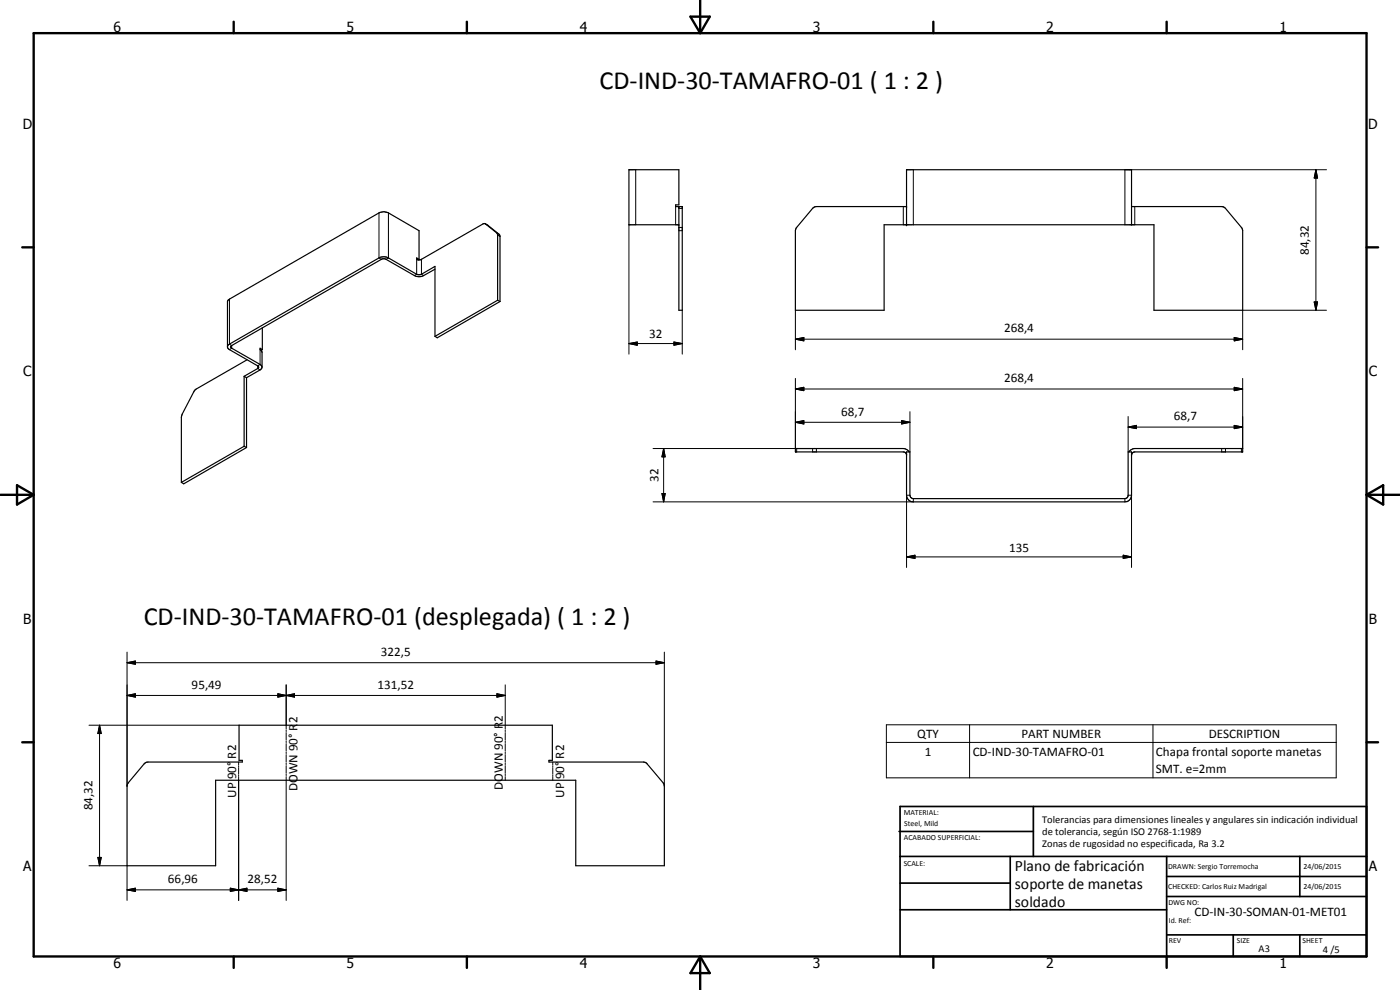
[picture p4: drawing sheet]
<svg xmlns="http://www.w3.org/2000/svg" width="420mm" height="297mm" viewBox="0 0 420 297" stroke-linecap="round" stroke-linejoin="round" font-family="sans-serif">
<g fill="none" stroke="#000" stroke-width=".35">
<path d="M125.8 77.8l-.8-.4v.4l.4 .2 1.1-.2 18.6-10.7h.5l3.7 3v20M125.8 77.8v-8.6l-9.2-5.3a3.1 3.1 0 0 0-2.9 0l-45.2 26.1-.2 .4v14l.6 .5 8.7 5.2-.3 .5-4 2.3M125.8 77.8l-.3 .2M145.6 67.1l4.2 3.2 .3 .7v19.5M203.7 62v31.1h1.1v-31.1h-2v-.5h.9v-10.6h-14.9v16.5h14.9M272.1 62h-27.1l-1 .4-4.9 5.8-.4 .8v24.1h26.6v-25.7h81v25.7h26.6v-24.1l-.3-.8-5-5.8-1-.4h-27M272.1 67.4v-16.5h67.5v16.5M78.7 98.3v6.6M130.5 80.8l-3.9 2.1h-1.7l-9-5.1-1.1-.2-45.5 26.3v.4l.2 .2 8.6 4.8 .5 .8M149.3 90.1l-18.8 10.8M149.3 90.1l.8 .4M150.1 90.5l-18.9 10.8-.7-.4"/>
<path d="M73.3 112.9l.7 .4M73.3 112.9v21M74 113.3v21M74.2 107.9l-15.3 8.8-.7 .7-3.5 6.8-.3 1v19.5M78.7 104.9l-.6-.4v.4l.5 .8v4.8l-.5 .5-4.1 2.3M78.7 104.9l-.4 .3M130.5 100.9v-21l-4 2.4-1.1 .1-8.8-5a3.1 3.1 0 0 0-2.9 0l-44.8 25.9-.6 .7M73.3 133.9l.7 .4M73.3 133.9l-18.9 10.8M74 134.3l-18.9 10.9-.7-.5M272.1 135.6h1v13l.2 .6 .5 .4h64l.6-.4 .2-.6v-13h1v13a2 2 0 0 1-2 2h-63.5a2 2 0 0 1-2-2zM272.8 135.6l-.4-.6-1.3-.4h-32.4v1h32.4l.6 .2 .4 .6"/>
<path d="M338.9 135.6l.4-.6 1.3-.4h32.3v1h-32.3l-.6 .2-.4 .8M43.3 229.2l.6-.5 .5-.1h28.3v-.5h-1v-10.5h94.1v10.5h-1.1v.5l28.9 .1 .4 .3 5 5.9 .4 1v23.9h-26.6v-25.7h-108.1v25.7h-26.6v-24.2l.4-.7z"/>
</g>
<g fill="#000">
<circle cx="203.7" cy="67.4" r=".18"/>
<circle cx="203.7" cy="62" r=".18"/>
<circle cx="272.1" cy="67.4" r=".18"/>
<circle cx="272.1" cy="62" r=".18"/>
</g>
<g fill="none" stroke="#000" stroke-width=".3">
<path d="M190.8 50.9v16.5M274.1 50.9v16.5M394.9 50.9l.5 2.5h-1zM394.9 50.9v42.2M398.1 50.9h-60.5v16.5M113.7 63.9v13.5l.8 .4M116.6 63.9v13.5l-.7 .4M125 77.8v4.5l-.6 .4M126.5 77.8v4.5l.7 .4M145.7 67.2l.7 .4M149.1 69.9l.7 .4M149.3 70.5l.8 .5"/>
<path d="M188.8 67.4v38.9M202.8 62v5.4M203.7 68.2h1.1M203.7 69.2h1.1M203.7 62.5h1.1M271.1 62v5.4M340.6 62v5.4M68.9 89.7v13.6l.6 .4v.8l-.6 .4M204.8 93.1v13.2M238.7 93.1v11.8M394.4 90.6h1l-.5 2.5zM398.1 93.1h-25.2v11.8"/>
<path d="M78.1 104.9v4.4l-.8 .5v.8l.8 .4M188.8 103.1l2.5-.5v1zM188.8 103.1h16M202.3 102.6l2.5 .5-2.5 .5zM238.7 116.7l2.5-.5v1zM238.7 101.8l2.5-.5v1zM238.7 113.5v21.1M238.7 116.7h134.2M238.7 101.8h134.2M370.4 116.2l2.5 .5-2.5 .5zM370.4 101.3l2.5 .5-2.5 .5zM372.9 113.5v21.1"/>
<path d="M196 134.6h49v1M199.2 134.6l.4 2.5h-.9zM199.2 134.6v16M238.7 126.7l2.5-.5v1zM238.7 126.7h34.4M239.1 134.6v1M243.9 134.6v1M270.6 126.2l2.5 .5-2.5 .5zM273.1 123.5v12.1M338.6 128.1l2.5-.5v1zM338.6 128.1h34.3M338.6 125v10.6"/>
<path d="M366.6 134.6v1M367.8 134.6v1M370.4 127.6l2.5 .5-2.5 .5zM372.6 134.6v1M198.7 148.1h.9l-.4 2.5zM273.1 148.6h-1v21.7M274.1 149.6v1h-78.1M337.6 149.6v1M338.6 148.6h1v21.7M272.1 167.1l2.5-.5v1zM272.1 167.1h67.5M337.1 166.6l2.5 .5-2.5 .5z"/>
<path d="M38.1 198.8l2.5-.5v1zM38.1 198.8h161.3M38.1 195.7v40.2M196.9 198.3l2.5 .5-2.5 .5zM199.4 195.7v40.2M26.7 217.6h45M29.9 217.6l.5 2.5h-1zM29.9 217.6v42.2M38.1 208.7l2.5-.5v1zM38.1 208.7h113.5M83.4 208.2l2.5 .5-2.5 .5zM83.4 208.2l5 1v-1l-5 1z"/>
<path d="M85.9 208.7l2.5-.5v1zM85.9 205.5v13.2M85.9 219v.5M85.9 219.8v2.2M149.1 208.2l2.5 .5-2.5 .5zM151.6 205.5v13.2M151.6 219v.5M151.6 219.8v2.2M266 217.5h135v15.9h-135zM291 217.5v15.9M346 217.5v15.9M71.6 228.6v.9"/>
<path d="M71.6 229.8v.5M71.6 230.5v1.8M71.6 232.5v.5M71.6 233.2v37M85.9 222.3v.5M85.9 223.1v2.2M85.9 225.6v.5M85.9 226.4v2.2M85.9 228.9v.5M85.9 229.7v2.2M85.9 232.2v.5M85.9 233v37.2"/>
<path d="M151.6 222.3v.5M151.6 223.1v2.2M151.6 225.6v.5M151.6 226.4v2.2M151.6 228.9v.5M151.6 229.7v2.2M151.6 232.2v.5M151.6 233v1.1M165.9 228.6v.9M165.9 229.8v.5M165.9 230.5v1.8M165.9 232.5v.5"/>
<path d="M165.9 233.2v.9M266 222.8h135M26.7 259.8h11.4v10.4M29.4 257.3h1l-.5 2.5zM38.1 267l2.5-.5v1zM38.1 267h47.8M69.1 266.5l2.5 .5-2.5 .5zM71.6 267l2.5-.5v1zM83.4 266.5l2.5 .5-2.5 .5z"/>
</g>
<g fill="none" stroke="#000" stroke-width=".71">
<path d="M10.1 9.9h400v277.1h-400zM70.1 6.5v3.4M140.1 6.5v3.4M207.2 5h5.8l-2.9 4.9zM210.1 0v9.9M280.1 6.5v3.4M350.1 6.5v3.4M6.7 74.2h3.4M410.1 74.2h3.5M.1 148.5h10M5.1 145.6l5 2.9-5 2.9zM410.1 148.5h10"/>
<path d="M410.1 148.5l5-2.9v5.8zM6.7 222.7h3.4M410.1 222.7h3.5M70.1 287v3.4M140.1 287v3.4M210.1 287v10M210.1 287l2.9 5h-5.8zM280.1 287v3.4M350.1 287v3.4"/>
</g>
<g fill="none" stroke="#000" stroke-width=".51">
<path d="M269.8 249.5h40.3M270.1 242h140v45h-140zM270.1 257h140M303.2 257v16M310.1 242v15M350.1 257v30M390.1 257v12M270.1 265h33.1M270.1 273h80M350.1 269h60M350.1 263h60M350.1 280.5h60"/>
<path d="M370.1 280.5v6.5M390.1 280.5v6.5"/>
</g>
<g fill="#000">
<path d="M394.9 50.9l.5 2.5h-1zM394.4 90.6h1l-.5 2.5zM188.8 103.1l2.5-.5v1zM202.3 102.6l2.5 .5-2.5 .5zM238.7 116.7l2.5-.5v1zM238.7 101.8l2.5-.5v1zM370.4 116.2l2.5 .5-2.5 .5zM370.4 101.3l2.5 .5-2.5 .5zM199.2 134.6l.4 2.5h-.9zM238.7 126.7l2.5-.5v1zM270.6 126.2l2.5 .5-2.5 .5zM338.6 128.1l2.5-.5v1z"/>
<path d="M370.4 127.6l2.5 .5-2.5 .5zM198.7 148.1h.9l-.4 2.5zM272.1 167.1l2.5-.5v1zM337.1 166.6l2.5 .5-2.5 .5zM38.1 198.8l2.5-.5v1zM196.9 198.3l2.5 .5-2.5 .5zM38.1 208.7l2.5-.5v1zM83.4 208.2l2.5 .5-2.5 .5zM85.9 208.7l2.5-.5v1zM149.1 208.2l2.5 .5-2.5 .5zM29.9 217.6l.5 2.5h-1zM29.4 257.3h1l-.5 2.5z"/>
<path d="M38.1 267l2.5-.5v1zM69.1 266.5l2.5 .5-2.5 .5zM71.6 267l2.5-.5v1zM83.4 266.5l2.5 .5-2.5 .5z"/>
</g>
<g font-size="7.9">
<text x="179.9" y="26.6">CD-IND-30-TAMAFRO-01 ( 1 : 2 )</text>
<text x="43.1" y="187.7">CD-IND-30-TAMAFRO-01 (desplegada) ( 1 : 2 )</text>
</g>
<g font-size="4.7">
<text x="304.6" y="261.2">Plano de fabricación</text>
<text x="304.6" y="266.6">soporte de manetas</text>
<text x="304.6" y="272">soldado</text>
</g>
<g font-size="4.2">
<text x="34" y="9.6">6</text>
<text x="104" y="9.6">5</text>
<text x="174" y="9.6">4</text>
<text x="244" y="9.6">3</text>
<text x="314" y="9.6">2</text>
<text x="384" y="9.6">1</text>
<text x="6.8" y="38.7">D</text>
<text x="410.6" y="38.7">D</text>
<text x="7" y="112.9">C</text>
<text x="410.8" y="112.9">C</text>
<text x="7" y="187.1">B</text>
<text x="410.8" y="187.1">B</text>
<text x="7" y="261.4">A</text>
<text x="410.8" y="261.4">A</text>
<text x="34" y="290.4">6</text>
<text x="104" y="290.4">5</text>
<text x="174" y="290.4">4</text>
<text x="244" y="290.4">3</text>
<text x="314" y="290.4">2</text>
<text x="384" y="290.4">1</text>
</g>
<g font-size="3.9">
<text x="392.8" y="76.5" transform="rotate(-90 392.8 76.5)">84,32</text>
<text x="194.8" y="101.6">32</text>
<text x="301.4" y="99.7">268,4</text>
<text x="301.4" y="114.7">268,4</text>
<text x="252.4" y="124.7">68,7</text>
<text x="352.3" y="126.1">68,7</text>
<text x="197.6" y="144.6" transform="rotate(-90 197.6 144.6)">32</text>
<text x="302.8" y="165.5">135</text>
<text x="114.3" y="196.8">322,5</text>
<text x="57.5" y="206.6">95,49</text>
<text x="113.3" y="206.6">131,52</text>
<text x="89.3" y="217" transform="rotate(-90 89.3 217)">2</text>
<text x="150.9" y="216.7" transform="rotate(-90 150.9 216.7)">2</text>
<text x="275.3" y="221.4">QTY</text>
<text x="306.6" y="221.4">PART NUMBER</text>
<text x="362.8" y="221.4">DESCRIPTION</text>
<text x="70.9" y="227.6" transform="rotate(-90 70.9 227.6)">R2</text>
<text x="169.3" y="227.6" transform="rotate(-90 169.3 227.6)">R2</text>
<text x="277.5" y="226.7">1</text>
<text x="291.9" y="226.7">CD-IND-30-TAMAFRO-01</text>
<text x="346.9" y="226.8">Chapa frontal soporte manetas</text>
<text x="70.9" y="233.8" transform="rotate(-90 70.9 233.8)">90°</text>
<text x="169.3" y="233.8" transform="rotate(-90 169.3 233.8)">90°</text>
<text x="346.9" y="232.1">SMT. e=2mm</text>
<text x="70.9" y="239.3" transform="rotate(-90 70.9 239.3)">UP</text>
<text x="89.3" y="237.4" transform="rotate(-90 89.3 237.4)">DOWN 90° R</text>
<text x="150.9" y="237" transform="rotate(-90 150.9 237)">DOWN 90° R</text>
<text x="169.3" y="239.3" transform="rotate(-90 169.3 239.3)">UP</text>
<text x="27.8" y="243.2" transform="rotate(-90 27.8 243.2)">84,32</text>
<text x="50.4" y="264.9">66,96</text>
<text x="74.3" y="264.9">28,52</text>
<text x="358.5" y="275">CD-IN-30-SOMAN-01-MET01</text>
</g>
<g font-size="3.1">
<text x="312.7" y="246.8">Tolerancias para dimensiones lineales y angulares sin indicación individual</text>
<text x="312.7" y="250.4">de tolerancia, según ISO 2768-1:1989</text>
<text x="312.7" y="254">Zonas de rugosidad no especificada, Ra 3.2</text>
<text x="377.7" y="285.6">A3</text>
<text x="397" y="285.9">4 /5</text>
</g>
<g font-size="2.4">
<text x="271.2" y="244.4">MATERIAL:</text>
<text x="271.3" y="252">ACABADO SUPERFICIAL:</text>
<text x="271.4" y="247.9">Steel, Mild</text>
<text x="271.2" y="259.7">SCALE:</text>
<text x="350.6" y="260.8">DRAWN: Sergio Torremocha</text>
<text x="391.2" y="260.6">24/06/2015</text>
<text x="350.6" y="266.9">CHECKED: Carlos Ruiz Madrigal</text>
<text x="391.2" y="266.7">24/06/2015</text>
<text x="350.6" y="271.4">DWG NO:</text>
<text x="350.8" y="276.9">Id. Ref:</text>
<text x="350.8" y="282.8">REV</text>
<text x="371.2" y="282.9">SIZE</text>
<text x="390.9" y="282.9">SHEET</text>
</g>
</svg>
